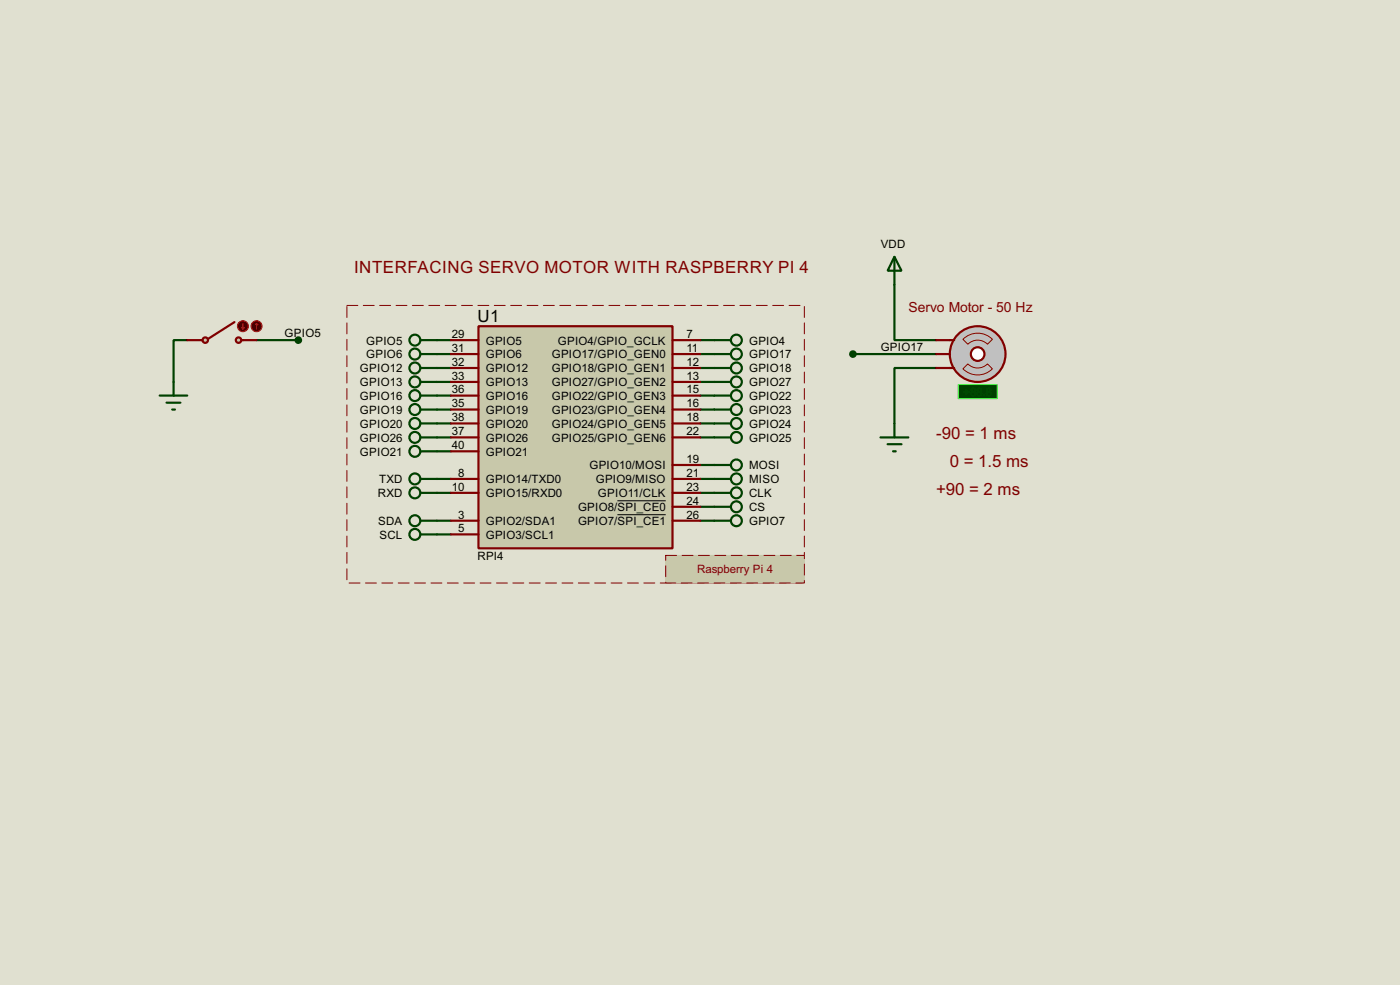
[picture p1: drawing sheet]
<svg xmlns="http://www.w3.org/2000/svg" width="256mm" height="180mm" viewBox="0 0 256 180" stroke-linecap="round" stroke-linejoin="round" font-family="sans-serif">
<path d="M0 0h256.5v180.3h-256.5z" fill="#e0e0d0"/>
<g fill="none" stroke="#004000" stroke-width=".4">
<path d="M163.9 52.1v10.2h7.6M34.3 62.3h-2.5v7.6M47 62.3h7.7M80.1 62.3h2.5M80.1 64.8h2.5M80.1 69.9h2.5M80.1 75h2.5M80.1 67.4h2.5M80.1 72.4h2.5M80.1 77.5h2.5M128.3 62.3h2.6M128.3 64.8h2.6"/>
<path d="M128.3 69.9h2.6M128.3 75h2.6M128.3 67.4h2.6M128.3 72.4h2.6M128.3 77.5h2.6M156.3 64.8h15.2M171.5 67.4h-7.6v10.1M80.1 95.3h2.5M80.1 97.8h2.5M80.1 80.1h2.5M80.1 90.2h2.5M80.1 82.6h2.5"/>
<path d="M80.1 87.7h2.5M128.3 95.3h2.6M128.3 80.1h2.6M128.3 90.2h2.6M128.3 87.7h2.6M128.3 85.1h2.6M128.3 92.8h2.6"/>
</g>
<path d="M63.6 55.9h83.8v50.8h-83.8z" fill="none" stroke="#e0e0d0" stroke-width=".18"/>
<path d="M63.6 55.9h83.8v50.8h-83.8z" fill="none" stroke="#800000" stroke-width=".18" stroke-dasharray="2 1"/>
<g fill="#c8c8aa">
<path d="M122 101.7h25.4v5h-25.4z" fill-rule="evenodd"/>
<path d="M122 101.7h25.4v5h-25.4z" fill-rule="evenodd"/>
</g>
<path d="M122 101.7h25.4v5h-25.4z" fill="none" stroke="#c8c8aa" stroke-width=".18"/>
<path d="M122 101.7h25.4v5h-25.4z" fill="none" stroke="#800000" stroke-width=".18" stroke-dasharray="2 1"/>
<path d="M87.7 59.7h35.5v40.7h-35.5z" fill="#c8c8aa" stroke="#800000" stroke-width=".4"/>
<g fill="none" stroke="#800000" stroke-width=".4">
<path d="M82.6 62.3h5.1M82.6 64.8h5.1M82.6 69.9h5.1M82.6 72.4h5.1M82.6 75h5.1M82.6 67.4h5.1M82.6 77.5h5.1M123.2 62.3h5.1M123.2 64.8h5.1M123.2 69.9h5.1M123.2 72.4h5.1M123.2 75h5.1"/>
<path d="M123.2 67.4h5.1M123.2 77.5h5.1M82.6 95.3h5.1M82.6 97.8h5.1M82.6 87.7h5.1M82.6 90.2h5.1M82.6 80.1h5.1M82.6 82.6h5.1M123.2 95.3h5.1M123.2 85.1h5.1M123.2 87.7h5.1M123.2 90.2h5.1"/>
<path d="M123.2 80.1h5.1M123.2 92.8h5.1"/>
</g>
<path d="M113.1 91.7h8.9M113.1 94.2h8.9" fill="none" stroke="#000" stroke-width=".18"/>
<g fill="none" stroke="#004000" stroke-width=".4">
<path d="M77 62.3h3.1M77 64.8h3.1M77 69.9h3.1M77 75h3.1M77 67.4h3.1M77 72.4h3.1M77 77.5h3.1M130.9 62.3h3M130.9 64.8h3M130.9 69.9h3M130.9 75h3M130.9 67.4h3"/>
<path d="M130.9 72.4h3M130.9 77.5h3M77 95.3h3.1M77 97.8h3.1M77 80.1h3.1M77 90.2h3.1M77 82.6h3.1M77 87.7h3.1M130.9 95.3h3M130.9 80.1h3M130.9 90.2h3M130.9 87.7h3"/>
<path d="M130.9 85.1h3M130.9 92.8h3"/>
<circle cx="76" cy="67.4" r="1"/>
<circle cx="76" cy="62.3" r="1"/>
<circle cx="76" cy="64.8" r="1"/>
<circle cx="76" cy="75" r="1"/>
<circle cx="76" cy="72.4" r="1"/>
<circle cx="76" cy="77.5" r="1"/>
<circle cx="76" cy="69.9" r="1"/>
<circle cx="134.9" cy="72.4" r="1"/>
<circle cx="134.9" cy="67.4" r="1"/>
<circle cx="134.9" cy="64.8" r="1"/>
<circle cx="134.9" cy="75" r="1"/>
<circle cx="134.9" cy="62.3" r="1"/>
<circle cx="134.9" cy="69.9" r="1"/>
<circle cx="134.9" cy="77.5" r="1"/>
<circle cx="76" cy="95.3" r="1"/>
<circle cx="76" cy="90.2" r="1"/>
<circle cx="76" cy="82.6" r="1"/>
<circle cx="76" cy="87.7" r="1"/>
<circle cx="76" cy="97.8" r="1"/>
<circle cx="76" cy="80.1" r="1"/>
<circle cx="134.9" cy="95.3" r="1"/>
<circle cx="134.9" cy="85.1" r="1"/>
<circle cx="134.9" cy="80.1" r="1"/>
<circle cx="134.9" cy="92.8" r="1"/>
<circle cx="134.9" cy="87.7" r="1"/>
<circle cx="134.9" cy="90.2" r="1"/>
</g>
<g fill="#c8c8aa" stroke="#800000" stroke-width=".4">
<circle cx="43.7" cy="62.3" r=".5"/>
<circle cx="37.6" cy="62.3" r=".5"/>
</g>
<path d="M43 59l-4.8 3M34.3 62.3h2.8M44.3 62.3h2.7" fill="none" stroke="#800000" stroke-width=".4"/>
<circle cx="44.5" cy="59.7" r="1" fill="#400000" stroke="#f00" stroke-width=".2"/>
<path d="M44.3 60l.2 .3M44.5 59.2v1.1M44.8 60l-.3 .3" fill="none" stroke="#f00" stroke-width=".2"/>
<circle cx="47" cy="59.7" r="1" fill="#400000" stroke="#f00" stroke-width=".2"/>
<path d="M47 59.2l-.2 .3M47 59.2l.3 .3M47 59.2v1.1" fill="none" stroke="#f00" stroke-width=".2"/>
<circle cx="54.6" cy="62.3" r=".5" fill="#004000" stroke="#004000" stroke-width=".4"/>
<path d="M29.3 72.4h5M30.5 73.7h2.6M31.6 75h.5M31.8 69.9v2.5" fill="none" stroke="#004000" stroke-width=".4"/>
<circle cx="179.1" cy="64.8" r="5.1" fill="#c0c0c0" stroke="#800000" stroke-width=".4"/>
<circle cx="179.1" cy="64.8" r="1.25" fill="#feffff" stroke="#800000" stroke-width=".4"/>
<path d="M174 62.3h.8M174 67.4h.8" fill="none" stroke="#800000" stroke-width=".4"/>
<path d="M175.6 70.4h7.1v2.6h-7.1z" fill="#004000" stroke="#0f0" stroke-width=".2"/>
<path d="M176.4 67.5l.9-.9a2.54 2.54 0 0 0 3.6 0l.9 .9a3.8 3.8 0 0 1-5.4 0zM176.4 62.1a3.8 3.8 0 0 1 5.4 0l-.9 .9a2.54 2.54 0 0 0-3.6 0z" fill="none" stroke="#800000" stroke-width=".18"/>
<path d="M171.5 64.8h2.5M171.5 62.3h2.5M171.5 67.4h2.5" fill="none" stroke="#800000" stroke-width=".4"/>
<circle cx="156.2" cy="64.8" r=".5" fill="#004000" stroke="#004000" stroke-width=".4"/>
<path d="M163.9 47l1.3 2.6h-2.6zM163.9 47v5.1M163.9 77.5v2.6M161.3 80.1h5.1M162.6 81.3h2.6M163.6 82.6h.5" fill="none" stroke="#004000" stroke-width=".4"/>
<g font-size="3.5" fill="#800000">
<text x="64.9" y="49.9">INTERFACING SERVO MOTOR WITH RASPBERRY PI 4</text>
<text x="171.5" y="80.4">-90 = 1 ms</text>
<text x="174" y="85.5">0 = 1.5 ms</text>
<text x="171.5" y="90.6">+90 = 2 ms</text>
</g>
<text font-size="3.5" x="87.5" y="58.9">U1</text>
<text font-size="2.9" fill="#800000" x="166.4" y="57.1">Servo Motor - 50 Hz</text>
<g font-size="2.4">
<text x="161.3" y="45.3">VDD</text>
<text x="52.1" y="61.7">GPIO5</text>
<text x="67.1" y="63.1">GPIO5</text>
<text x="67.1" y="65.6">GPIO6</text>
<text x="82.8" y="61.9">29</text>
<text x="82.8" y="64.4">31</text>
<text x="89" y="63.1">GPIO5</text>
<text x="89" y="65.6">GPIO6</text>
<text x="101.1" y="65.6">GPIO17/GPIO_GEN0</text>
<text x="102.2" y="63.1">GPIO4/GPIO_GCLK</text>
<text x="125.8" y="61.9">7</text>
<text x="125.8" y="64.4">11</text>
<text x="137.2" y="63.1">GPIO4</text>
<text x="137.2" y="65.6">GPIO17</text>
<text x="161.3" y="64.2">GPIO17</text>
<text x="65.9" y="70.7">GPIO13</text>
<text x="65.9" y="68.1">GPIO12</text>
<text x="82.8" y="69.5">33</text>
<text x="82.8" y="67">32</text>
<text x="82.8" y="72">36</text>
<text x="89" y="70.7">GPIO13</text>
<text x="89" y="68.1">GPIO12</text>
<text x="101.1" y="70.7">GPIO27/GPIO_GEN2</text>
<text x="101.1" y="68.1">GPIO18/GPIO_GEN1</text>
<text x="125.8" y="69.5">13</text>
<text x="125.8" y="72">15</text>
<text x="125.8" y="67">12</text>
<text x="137.2" y="70.7">GPIO27</text>
<text x="137.2" y="68.1">GPIO18</text>
<text x="65.9" y="75.8">GPIO19</text>
<text x="65.9" y="73.2">GPIO16</text>
<text x="82.8" y="74.6">35</text>
<text x="82.8" y="77.1">38</text>
<text x="89" y="75.8">GPIO19</text>
<text x="89" y="73.2">GPIO16</text>
<text x="101.1" y="73.2">GPIO22/GPIO_GEN3</text>
<text x="101.1" y="75.8">GPIO23/GPIO_GEN4</text>
<text x="125.8" y="74.6">16</text>
<text x="125.8" y="77.1">18</text>
<text x="137.2" y="73.2">GPIO22</text>
<text x="137.2" y="75.8">GPIO23</text>
<text x="65.9" y="80.8">GPIO26</text>
<text x="65.9" y="78.3">GPIO20</text>
<text x="65.9" y="83.4">GPIO21</text>
<text x="82.8" y="79.7">37</text>
<text x="82.8" y="82.2">40</text>
<text x="89" y="80.8">GPIO26</text>
<text x="89" y="78.3">GPIO20</text>
<text x="89" y="83.4">GPIO21</text>
<text x="101.1" y="78.3">GPIO24/GPIO_GEN5</text>
<text x="101.1" y="80.8">GPIO25/GPIO_GEN6</text>
<text x="125.8" y="79.7">22</text>
<text x="137.2" y="78.3">GPIO24</text>
<text x="137.2" y="80.8">GPIO25</text>
<text x="69.4" y="88.5">TXD</text>
<text x="82.8" y="89.8">10</text>
<text x="84" y="87.3">8</text>
<text x="89" y="88.5">GPIO14/TXD0</text>
<text x="108" y="85.9">GPIO10/MOSI</text>
<text x="109.1" y="88.5">GPIO9/MISO</text>
<text x="125.8" y="84.7">19</text>
<text x="125.8" y="87.3">21</text>
<text x="125.8" y="89.8">23</text>
<text x="137.2" y="85.9">MOSI</text>
<text x="137.2" y="88.5">MISO</text>
<text x="69.2" y="91">RXD</text>
<text x="84" y="94.9">3</text>
<text x="89" y="91">GPIO15/RXD0</text>
<text x="105.9" y="93.6">GPIO8/SPI_CE0</text>
<text x="109.5" y="91">GPIO11/CLK</text>
<text x="125.8" y="92.4">24</text>
<text x="125.8" y="94.9">26</text>
<text x="137.2" y="91">CLK</text>
<text x="137.2" y="93.6">CS</text>
<text x="69.3" y="96.1">SDA</text>
<text x="69.5" y="98.6">SCL</text>
<text x="84" y="97.4">5</text>
<text x="89" y="96.1">GPIO2/SDA1</text>
<text x="89" y="98.6">GPIO3/SCL1</text>
<text x="105.9" y="96.1">GPIO7/SPI_CE1</text>
<text x="137.2" y="96.1">GPIO7</text>
<text x="87.5" y="102.6">RPI4</text>
</g>
<text font-size="2.4" fill="#008000" x="176.5" y="72.5">+88.8</text>
<text font-size="2.4" fill="#800000" x="127.7" y="104.9">Raspberry Pi 4</text>
</svg>
